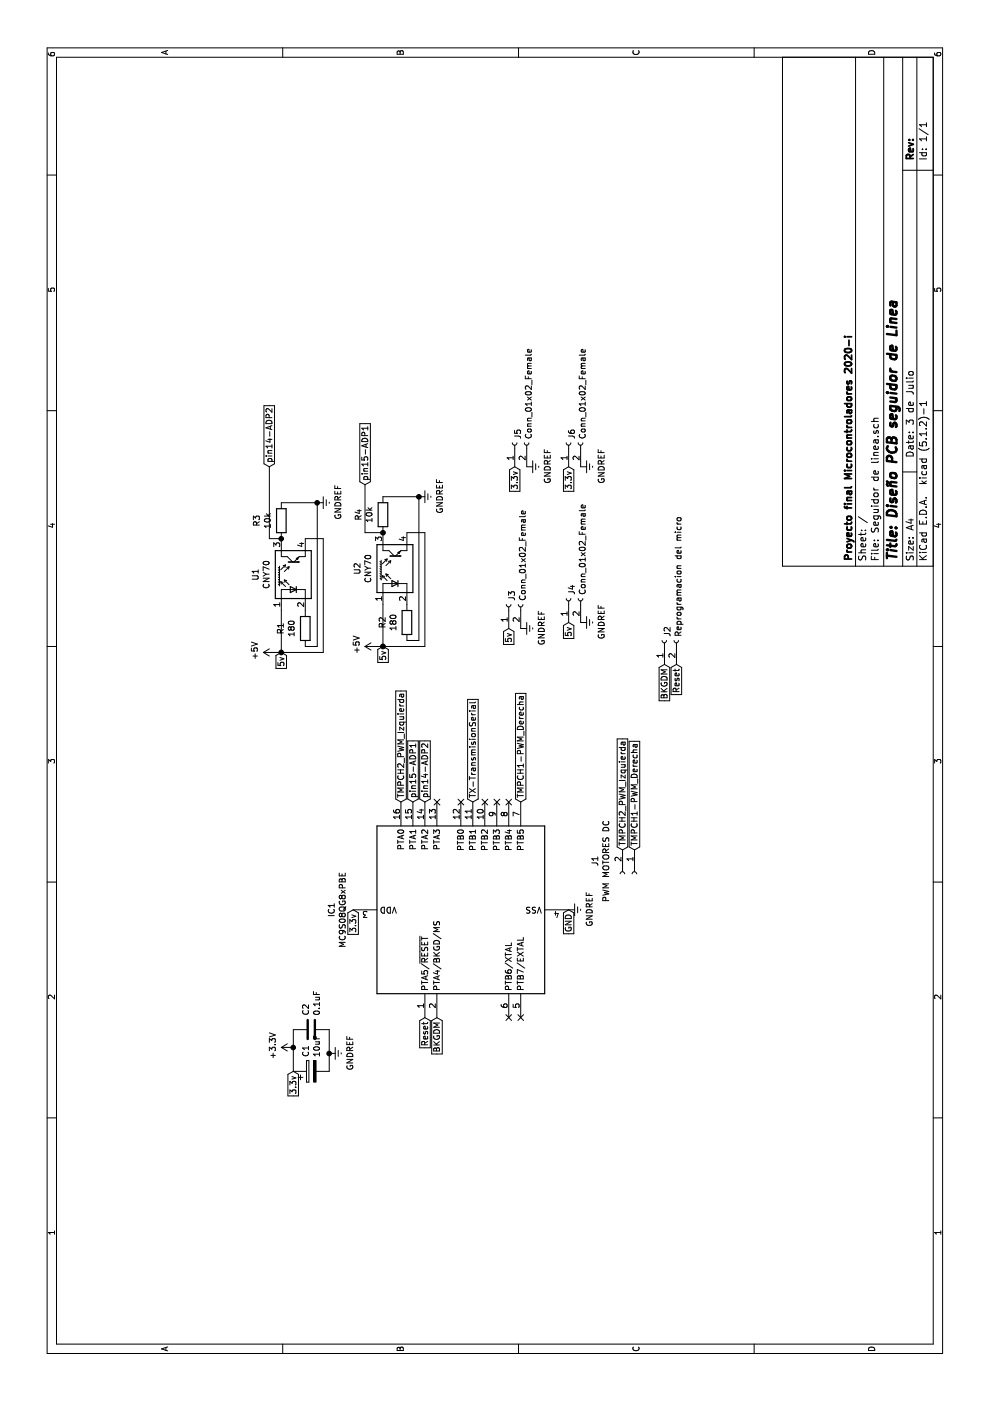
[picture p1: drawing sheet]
EESchema Schematic File Version 4
LIBS:Seguidor de linea-cache
EELAYER 29 0
EELAYER END
$Descr A4 11693 8268
encoding utf-8
Sheet 1 1
Title "Diseño PCB seguidor de Linea"
Date "3 de Julio"
Rev ""
Comp "Proyecto final Microcontroladores 2020-i"
Comment1 ""
Comment2 ""
Comment3 ""
Comment4 ""
$EndDescr
$Comp
L MCU_NXP_S08:MC9S08QG8xPBE IC1
U 1 1
P 4100 3850
F 0 "IC1" H 4100 4931 50  0000 C CNN
F 1 "MC9S08QG8xPBE" H 4100 4840 50  0000 C CNN
F 2 "Package_DIP:DIP-16_W7.62mm" H 4300 3100 50  0001 L CIN
F 3 "http://cache.nxp.com/files/microcontrollers/doc/data_sheet/MC9S08QG8.pdf" H 4200 3650 50  0001 C CNN
	1    4100 3850
	1    0    0    -1  
$EndComp
$Comp
L Sensor_Proximity:CNY70 U1
U 1 1
P 6900 2450
F 0 "U1" H 6900 2767 50  0000 C CNN
F 1 "CNY70" H 6900 2676 50  0000 C CNN
F 2 "OptoDevice:Vishay_CNY70" H 6900 2250 50  0001 C CNN
F 3 "https://www.vishay.com/docs/83751/cny70.pdf" H 6900 2550 50  0001 C CNN
	1    6900 2450
	1    0    0    -1  
$EndComp
$Comp
L Connector:Conn_01x02_Female J5
U 1 1
P 8000 4300
F 0 "J5" H 8028 4276 50  0000 L CNN
F 1 "Conn_01x02_Female" H 8028 4185 50  0000 L CNN
F 2 "Connector_PinSocket_2.54mm:PinSocket_1x02_P2.54mm_Vertical_SMD_Pin1Right" H 8000 4300 50  0001 C CNN
F 3 "~" H 8000 4300 50  0001 C CNN
	1    8000 4300
	1    0    0    -1  
$EndComp
$Comp
L Connector:Conn_01x02_Female J6
U 1 1
P 8000 4750
F 0 "J6" H 8028 4726 50  0000 L CNN
F 1 "Conn_01x02_Female" H 8028 4635 50  0000 L CNN
F 2 "Connector_PinSocket_2.54mm:PinSocket_1x02_P2.54mm_Vertical_SMD_Pin1Right" H 8000 4750 50  0001 C CNN
F 3 "~" H 8000 4750 50  0001 C CNN
	1    8000 4750
	1    0    0    -1  
$EndComp
$Comp
L Connector:Conn_01x02_Female J4
U 1 1
P 6700 4750
F 0 "J4" H 6728 4726 50  0000 L CNN
F 1 "Conn_01x02_Female" H 6728 4635 50  0000 L CNN
F 2 "Connector_PinSocket_2.54mm:PinSocket_1x02_P2.54mm_Vertical_SMD_Pin1Right" H 6700 4750 50  0001 C CNN
F 3 "~" H 6700 4750 50  0001 C CNN
	1    6700 4750
	1    0    0    -1  
$EndComp
$Comp
L Connector:Conn_01x02_Female J3
U 1 1
P 6650 4250
F 0 "J3" H 6678 4226 50  0000 L CNN
F 1 "Conn_01x02_Female" H 6678 4135 50  0000 L CNN
F 2 "Connector_PinSocket_2.54mm:PinSocket_1x02_P2.54mm_Vertical_SMD_Pin1Right" H 6650 4250 50  0001 C CNN
F 3 "~" H 6650 4250 50  0001 C CNN
	1    6650 4250
	1    0    0    -1  
$EndComp
$Comp
L Device:R R1
U 1 1
P 6450 2550
F 0 "R1" V 6243 2550 50  0000 C CNN
F 1 "180" V 6334 2550 50  0000 C CNN
F 2 "Resistor_THT:R_Axial_DIN0204_L3.6mm_D1.6mm_P1.90mm_Vertical" V 6380 2550 50  0001 C CNN
F 3 "~" H 6450 2550 50  0001 C CNN
	1    6450 2550
	0    1    1    0   
$EndComp
$Comp
L Device:R R3
U 1 1
P 7350 2350
F 0 "R3" V 7143 2350 50  0000 C CNN
F 1 "10k" V 7234 2350 50  0000 C CNN
F 2 "Resistor_THT:R_Axial_DIN0204_L3.6mm_D1.6mm_P1.90mm_Vertical" V 7280 2350 50  0001 C CNN
F 3 "~" H 7350 2350 50  0001 C CNN
	1    7350 2350
	0    1    1    0   
$EndComp
Wire Wire Line
	6600 2350 6250 2350
Wire Wire Line
	6250 2350 6250 2300
Wire Wire Line
	7200 2550 7200 2700
Wire Wire Line
	6250 2700 6250 2350
Connection ~ 6250 2350
Wire Wire Line
	7500 2350 7500 2650
Wire Wire Line
	7500 2650 6300 2650
Wire Wire Line
	6300 2650 6300 2550
Wire Wire Line
	6250 2700 7200 2700
$Comp
L power:+3.3V #PWR0101
U 1 1
P 2950 2450
F 0 "#PWR0101" H 2950 2300 50  0001 C CNN
F 1 "+3.3V" H 2965 2623 50  0000 C CNN
F 2 "" H 2950 2450 50  0001 C CNN
F 3 "" H 2950 2450 50  0001 C CNN
	1    2950 2450
	1    0    0    -1  
$EndComp
$Comp
L power:+5V #PWR0102
U 1 1
P 6250 2300
F 0 "#PWR0102" H 6250 2150 50  0001 C CNN
F 1 "+5V" H 6265 2473 50  0000 C CNN
F 2 "" H 6250 2300 50  0001 C CNN
F 3 "" H 6250 2300 50  0001 C CNN
	1    6250 2300
	1    0    0    -1  
$EndComp
$Comp
L power:GNDREF #PWR0103
U 1 1
P 7500 2650
F 0 "#PWR0103" H 7500 2400 50  0001 C CNN
F 1 "GNDREF" H 7505 2477 50  0000 C CNN
F 2 "" H 7500 2650 50  0001 C CNN
F 3 "" H 7500 2650 50  0001 C CNN
	1    7500 2650
	1    0    0    -1  
$EndComp
Connection ~ 7500 2650
$Comp
L Sensor_Proximity:CNY70 U2
U 1 1
P 6950 3300
F 0 "U2" H 6950 3617 50  0000 C CNN
F 1 "CNY70" H 6950 3526 50  0000 C CNN
F 2 "OptoDevice:Vishay_CNY70" H 6950 3100 50  0001 C CNN
F 3 "https://www.vishay.com/docs/83751/cny70.pdf" H 6950 3400 50  0001 C CNN
	1    6950 3300
	1    0    0    -1  
$EndComp
$Comp
L Device:R R2
U 1 1
P 6500 3400
F 0 "R2" V 6293 3400 50  0000 C CNN
F 1 "180" V 6384 3400 50  0000 C CNN
F 2 "Resistor_THT:R_Axial_DIN0204_L3.6mm_D1.6mm_P1.90mm_Vertical" V 6430 3400 50  0001 C CNN
F 3 "~" H 6500 3400 50  0001 C CNN
	1    6500 3400
	0    1    1    0   
$EndComp
$Comp
L Device:R R4
U 1 1
P 7400 3200
F 0 "R4" V 7193 3200 50  0000 C CNN
F 1 "10k" V 7284 3200 50  0000 C CNN
F 2 "Resistor_THT:R_Axial_DIN0204_L3.6mm_D1.6mm_P1.90mm_Vertical" V 7330 3200 50  0001 C CNN
F 3 "~" H 7400 3200 50  0001 C CNN
	1    7400 3200
	0    1    1    0   
$EndComp
Wire Wire Line
	6650 3200 6300 3200
Wire Wire Line
	6300 3200 6300 3150
Wire Wire Line
	7250 3400 7250 3550
Wire Wire Line
	6300 3550 6300 3200
Connection ~ 6300 3200
Wire Wire Line
	7550 3200 7550 3500
Wire Wire Line
	7550 3500 6350 3500
Wire Wire Line
	6350 3500 6350 3400
Wire Wire Line
	6300 3550 7250 3550
$Comp
L power:+5V #PWR0104
U 1 1
P 6300 3150
F 0 "#PWR0104" H 6300 3000 50  0001 C CNN
F 1 "+5V" H 6315 3323 50  0000 C CNN
F 2 "" H 6300 3150 50  0001 C CNN
F 3 "" H 6300 3150 50  0001 C CNN
	1    6300 3150
	1    0    0    -1  
$EndComp
$Comp
L power:GNDREF #PWR0105
U 1 1
P 7550 3500
F 0 "#PWR0105" H 7550 3250 50  0001 C CNN
F 1 "GNDREF" H 7555 3327 50  0000 C CNN
F 2 "" H 7550 3500 50  0001 C CNN
F 3 "" H 7550 3500 50  0001 C CNN
	1    7550 3500
	1    0    0    -1  
$EndComp
Connection ~ 7550 3500
Wire Wire Line
	7200 2350 7200 2250
Wire Wire Line
	7200 2250 7800 2250
Connection ~ 7200 2350
Wire Wire Line
	7250 3200 7250 3050
Wire Wire Line
	7250 3050 7650 3050
Connection ~ 7250 3200
Text GLabel 7650 3050 2    50   Input ~ 0
pin15-ADP1
Text GLabel 5000 3450 2    50   Input ~ 0
pin15-ADP1
Text GLabel 6450 4250 0    50   Input ~ 0
5v
Text GLabel 6500 4750 0    50   Input ~ 0
5v
Text GLabel 6300 3200 0    50   Input ~ 0
5v
Text GLabel 6250 2350 0    50   Input ~ 0
5v
Text GLabel 7800 4300 0    50   Input ~ 0
3.3v
Text GLabel 7800 4750 0    50   Input ~ 0
3.3v
Text GLabel 2750 2450 0    50   Input ~ 0
3.3v
$Comp
L power:GNDREF #PWR0106
U 1 1
P 6450 4350
F 0 "#PWR0106" H 6450 4100 50  0001 C CNN
F 1 "GNDREF" H 6455 4177 50  0000 C CNN
F 2 "" H 6450 4350 50  0001 C CNN
F 3 "" H 6450 4350 50  0001 C CNN
	1    6450 4350
	1    0    0    -1  
$EndComp
$Comp
L power:GNDREF #PWR0107
U 1 1
P 6500 4850
F 0 "#PWR0107" H 6500 4600 50  0001 C CNN
F 1 "GNDREF" H 6505 4677 50  0000 C CNN
F 2 "" H 6500 4850 50  0001 C CNN
F 3 "" H 6500 4850 50  0001 C CNN
	1    6500 4850
	1    0    0    -1  
$EndComp
$Comp
L power:GNDREF #PWR0108
U 1 1
P 7800 4850
F 0 "#PWR0108" H 7800 4600 50  0001 C CNN
F 1 "GNDREF" H 7805 4677 50  0000 C CNN
F 2 "" H 7800 4850 50  0001 C CNN
F 3 "" H 7800 4850 50  0001 C CNN
	1    7800 4850
	1    0    0    -1  
$EndComp
$Comp
L power:GNDREF #PWR0109
U 1 1
P 7800 4400
F 0 "#PWR0109" H 7800 4150 50  0001 C CNN
F 1 "GNDREF" H 7805 4227 50  0000 C CNN
F 2 "" H 7800 4400 50  0001 C CNN
F 3 "" H 7800 4400 50  0001 C CNN
	1    7800 4400
	1    0    0    -1  
$EndComp
$Comp
L power:GNDREF #PWR0110
U 1 1
P 4100 4750
F 0 "#PWR0110" H 4100 4500 50  0001 C CNN
F 1 "GNDREF" H 4105 4577 50  0000 C CNN
F 2 "" H 4100 4750 50  0001 C CNN
F 3 "" H 4100 4750 50  0001 C CNN
	1    4100 4750
	1    0    0    -1  
$EndComp
Text GLabel 4100 2950 0    50   Input ~ 0
3.3v
Text GLabel 5000 3950 2    50   Input ~ 0
TX-TransmisionSerial
$Comp
L Connector:Conn_01x02_Female J2
U 1 1
P 6350 5550
F 0 "J2" H 6378 5526 50  0000 L CNN
F 1 "Reprogramacion del micro" H 6378 5435 50  0000 L CNN
F 2 "Connector_PinSocket_2.54mm:PinSocket_1x02_P2.54mm_Vertical_SMD_Pin1Left" H 6350 5550 50  0001 C CNN
F 3 "~" H 6350 5550 50  0001 C CNN
	1    6350 5550
	1    0    0    -1  
$EndComp
Text GLabel 6150 5550 0    50   Input ~ 0
BKGDM
Text GLabel 3200 3650 0    50   Input ~ 0
BKGDM
Text GLabel 6150 5650 0    50   Input ~ 0
Reset
Text GLabel 3200 3550 0    50   Input ~ 0
Reset
Text GLabel 5000 4350 2    50   Input ~ 0
TMPCH1-PWM_Derecha
Text GLabel 4600 5300 2    50   Input ~ 0
TMPCH1-PWM_Derecha
Text GLabel 5000 3350 2    50   Input ~ 0
TMPCH2_PWM_Izquierda
Text GLabel 4600 5200 2    50   Input ~ 0
TMPCH2_PWM_Izquierda
Text GLabel 5000 3550 2    50   Input ~ 0
pin14-ADP2
Text GLabel 7800 2250 2    50   Input ~ 0
pin14-ADP2
$Comp
L Connector:Conn_01x02_Female J1
U 1 1
P 4400 5300
F 0 "J1" H 4292 4975 50  0000 C CNN
F 1 "PWM MOTORES DC" H 4292 5066 50  0000 C CNN
F 2 "Connector_PinSocket_2.54mm:PinSocket_1x02_P2.54mm_Vertical_SMD_Pin1Left" H 4400 5300 50  0001 C CNN
F 3 "~" H 4400 5300 50  0001 C CNN
	1    4400 5300
	-1   0    0    1   
$EndComp
NoConn ~ 5000 3650
NoConn ~ 5000 3850
NoConn ~ 5000 4050
NoConn ~ 5000 4150
NoConn ~ 5000 4250
NoConn ~ 3200 4350
NoConn ~ 3200 4250
$Comp
L Device:C C2
U 1 1
P 3100 2600
F 0 "C2" H 3215 2646 50  0000 L CNN
F 1 "0.1uF" H 3215 2555 50  0000 L CNN
F 2 "Capacitor_THT:C_Disc_D4.7mm_W2.5mm_P5.00mm" H 3138 2450 50  0001 C CNN
F 3 "~" H 3100 2600 50  0001 C CNN
	1    3100 2600
	1    0    0    -1  
$EndComp
$Comp
L Device:CP C1
U 1 1
P 2750 2600
F 0 "C1" H 2868 2646 50  0000 L CNN
F 1 "10uF" H 2868 2555 50  0000 L CNN
F 2 "Capacitor_THT:CP_Radial_D4.0mm_P2.00mm" H 2788 2450 50  0001 C CNN
F 3 "~" H 2750 2600 50  0001 C CNN
	1    2750 2600
	1    0    0    -1  
$EndComp
Wire Wire Line
	2750 2450 2950 2450
Wire Wire Line
	2750 2750 2900 2750
Connection ~ 2950 2450
Wire Wire Line
	2950 2450 3100 2450
$Comp
L power:GNDREF #PWR0111
U 1 1
P 2900 2750
F 0 "#PWR0111" H 2900 2500 50  0001 C CNN
F 1 "GNDREF" H 2905 2577 50  0000 C CNN
F 2 "" H 2900 2750 50  0001 C CNN
F 3 "" H 2900 2750 50  0001 C CNN
	1    2900 2750
	1    0    0    -1  
$EndComp
Connection ~ 2900 2750
Wire Wire Line
	2900 2750 3100 2750
Text GLabel 4100 4750 0    50   Input ~ 0
GND
$EndSCHEMATC
